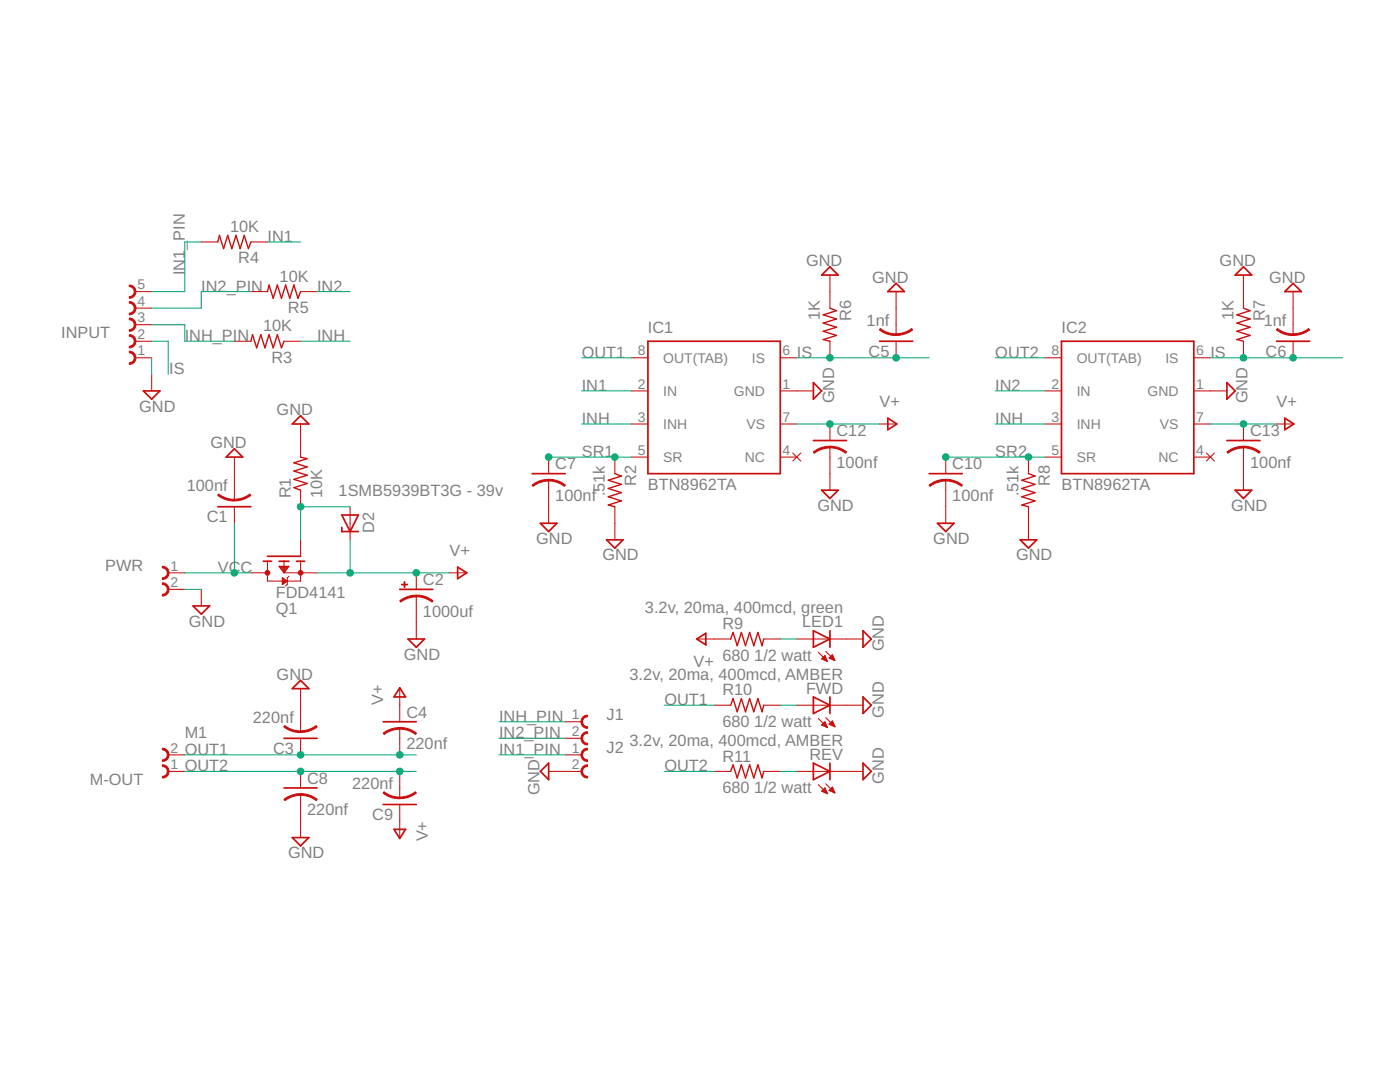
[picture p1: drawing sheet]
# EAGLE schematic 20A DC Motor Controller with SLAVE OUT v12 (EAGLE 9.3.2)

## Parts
C1  100nf  C-USC0805  [C0805]
C2  1000uf  CPOL-USTT5D10  [TT5D10]
C3  220nf  C-USC0805  [C0805]
C4  220nf  C-USC0805  [C0805]
C5  1nf  C-USC0805  [C0805]
C6  1nf  C-USC0805  [C0805]
C7  100nf  C-USC0805  [C0805]
C8  220nf  C-USC0805  [C0805]
C9  220nf  C-USC0805  [C0805]
C10  100nf  C-USC0805  [C0805]
C12  100nf  C-USC0805  [C0805]
C13  100nf  C-USC0805  [C0805]
D2  1SMB5939BT3G - 39v  ZENER-DIODESMB  [SMB]
FWD  3.2v, 20ma, 400mcd, AMBER  LEDCHIPLED_0805  [CHIPLED_0805]
IC1  BTN8962TA  [P-TO263-7-1_LG_PADS]
IC2  BTN8962TA  [P-TO263-7-1_LG_PADS]
INPUT  691311500105  [691311500105]
J1  WURTH_ELEKTRONIK_ELECTROMECHANIC_TERMINAL_BLOCKS_CONNECTORS_REV16E_691214110002  [WURTH_ELEKTRONIK_ELECTROMECHANIC_TERMINAL_BLOCKS_CONNECTORS_REV16E_691214110002]
J2  WURTH_ELEKTRONIK_ELECTROMECHANIC_TERMINAL_BLOCKS_CONNECTORS_REV16E_691214110002  [WURTH_ELEKTRONIK_ELECTROMECHANIC_TERMINAL_BLOCKS_CONNECTORS_REV16E_691214110002]
LED1  3.2v, 20ma, 400mcd, green  LEDCHIPLED_0805  [CHIPLED_0805]
M-OUT  TERMINAL BLOCK 7.50MM VERT 2POS, ED110/2DS  7-5MM-SCREW-TERM  [7-5MM-SCREW-TERM]
PWR  TERMINAL BLOCK 7.50MM VERT 2POS, ED110/2DS  7-5MM-SCREW-TERM  [7-5MM-SCREW-TERM]
Q1  FDD4141  FDD4141TO252  [TO252]
R1  10K  R-US_R0805  [R0805]
R2  .51k  R-US_R0805  [R0805]
R3  10K  R-US_R0805  [R0805]
R4  10K  R-US_R0805  [R0805]
R5  10K  R-US_R0805  [R0805]
R6  1K  R-US_R0805  [R0805]
R7  1K  R-US_R0805  [R0805]
R8  .51k  R-US_R0805  [R0805]
R9  680 1/2 watt  R-US_R0805  [R0805]
R10  680 1/2 watt  R-US_R0805  [R0805]
R11  680 1/2 watt  R-US_R0805  [R0805]
REV  3.2v, 20ma, 400mcd, AMBER  LEDCHIPLED_0805  [CHIPLED_0805]

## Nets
GND [GND]: C1.2 C2.- C3.2 C5.2 C6.2 C7.2 C8.2 C10.2 C12.2 C13.2 FWD.C IC1.1(GND) IC2.1(GND) INPUT.1 J2.2 LED1.C PWR.2 R1.2 R2.2 R6.1 R7.1 R8.2 REV.C
IN1: IC1.2(IN) R4.1
IN1_PIN: INPUT.5 J2.1 R4.2
IN2: IC2.2(IN) R5.1
IN2_PIN: INPUT.4 J1.2 R5.2
INH: IC1.3(INH) IC2.3(INH) R3.1
INH_PIN: INPUT.3 J1.1 R3.2
IS: C5.1 C6.1 IC1.6(IS) IC2.6(IS) INPUT.2 R6.2 R7.2
N$1: LED1.A R9.2
N$2: FWD.A R10.2
N$3: R11.2 REV.A
OUT1 [PWR]: C3.1 C4.2 IC1.8(OUT(TAB)) M-OUT.2 R10.1
OUT2 [PWR]: C8.1 C9.2 IC2.8(OUT(TAB)) M-OUT.1 R11.1
Q1_GATE: D2.A Q1.1(G) R1.1
SR1: C7.1 IC1.5(SR) R2.1
SR2: C10.1 IC2.5(SR) R8.1
V+: C2.+ C4.1 C9.1 C12.1 C13.1 D2.C IC1.7(VS) IC2.7(VS) Q1.2(S) R9.1
VCC: C1.1 PWR.1 Q1.3(D)
Unconnected: IC1.4(NC) IC2.4(NC)

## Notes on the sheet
- M1

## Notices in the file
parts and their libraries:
Wurth_Elektronik_Electromechanic_Termina: Copyright: Würth Elektronik
